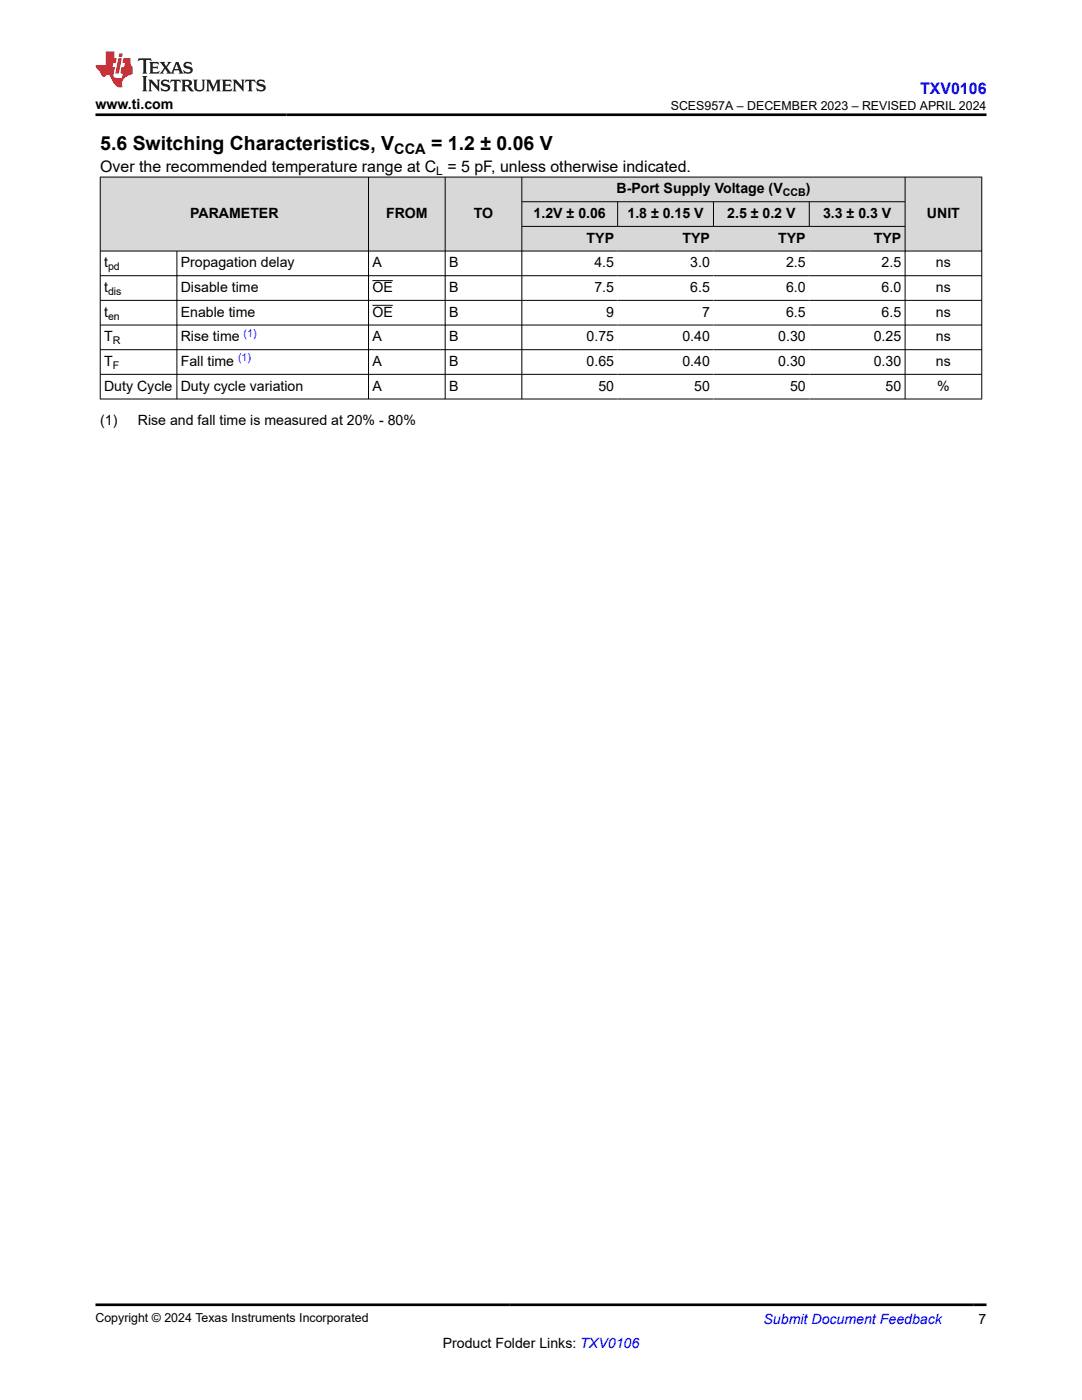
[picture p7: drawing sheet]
<svg xmlns="http://www.w3.org/2000/svg" width="216mm" height="279mm" viewBox="0 0 216 279" stroke-linecap="round" stroke-linejoin="round" font-family="sans-serif">
<g fill="#d8d8d8">
<path d="M20 35.3h175.9v5h-175.9z" fill-rule="evenodd"/>
<path d="M20.1 35.4h53.4v14.6h-53.4z" fill-rule="evenodd"/>
<path d="M73.6 35.4h15.2v14.6h-15.2z" fill-rule="evenodd"/>
<path d="M88.9 35.4h15.2v14.6h-15.2z" fill-rule="evenodd"/>
<path d="M104.2 35.4h76.3v4.8h-76.3z" fill-rule="evenodd"/>
<path d="M180.7 35.4h15.1v14.6h-15.1z" fill-rule="evenodd"/>
<path d="M104.2 40.3h19v4.8h-19z" fill-rule="evenodd"/>
<path d="M123.3 40.3h19v4.8h-19z" fill-rule="evenodd"/>
<path d="M142.4 40.3h19v4.8h-19z" fill-rule="evenodd"/>
<path d="M161.5 40.3h19v4.8h-19z" fill-rule="evenodd"/>
<path d="M104.2 45.2h19v4.8h-19z" fill-rule="evenodd"/>
<path d="M123.2 45.2h19.2v4.8h-19.2z" fill-rule="evenodd"/>
<path d="M142.4 45.2h19.1v4.8h-19.1z" fill-rule="evenodd"/>
<path d="M161.5 45.2h19v4.8h-19z" fill-rule="evenodd"/>
</g>
<g fill="none" stroke="#000" stroke-width=".2">
<path d="M19.9 35.3h176.1M20 35.3v44.4M73.5 35.3v44.4M88.8 35.3v44.4M104.1 35.3v44.4M180.6 35.3v44.4M195.9 35.3v44.4M19.9 50.1h176.1M19.9 55h176.1M19.9 59.9h176.1M35.3 50.1v29.6M74.3 56h4.1"/>
<path d="M104.1 40.3h76.6M104.1 45.2h76.6M123.2 40.3v4.9M142.4 40.3v4.9M161.5 40.3v4.9M19.9 64.9h176.1M19.9 69.8h176.1M19.9 74.7h176.1M19.9 79.6h176.1M74.3 60.9h4.1"/>
</g>
<path d="M27.7 11.6l-.2 .6 .5-.2h.6v.1v2.2l-.2 .4h1l-.2-.4v-2.2v-.1h.5l.5 .2-.1-.6zM29.8 12.4l.2 .3v1.6l-.2 .4h1.9l.1-.6a1.08 1.08 0 0 1-1.3 .2v-.7h.6l.4 .2v-.7l-.4 .2h-.6v-.5l.2-.2a1 1 0 0 1 1 .3l-.1-.5zM31.8 12.4l1 1.1-1 1.2h.9l-.2-.2 .4-.8 .5 .8-.2 .2h1.6l-.2-.2 .1-.5h1l.1 .5-.1 .2h.9l-.2-.4-.8-1.9h-.5l-1 2.1-.8-1.1 .9-1h-.8l.2 .2-.5 .6-.3-.6 .1-.2zM35.2 12.8l.4 1h-.8zM36.8 12.5a.65 .65 0 0 0-.2 .7 .65 .65 0 0 0 .6 .5l.7 .1 .1 .3a.79 .79 0 0 1-.7 .4 .79 .79 0 0 1-.7-.5l.1 .7 .2-.1a.93 .93 0 0 0 1.1 0 .93 .93 0 0 0 .4-.9 1.46 1.46 0 0 0-1.2-.6l-.1-.3a1.09 1.09 0 0 1 1.2 .2l-.2-.6-.1 .1-.6-.2zM28.4 15.2l.2 .4v2.2l-.2 .4h1l-.2-.4v-2.2l.2-.4zM29.6 15.9l.2 .4v1.5l-.2 .4h.8l-.3-.4v-1.3l1.7 1.8v-2l.2-.4h-.8l.2 .2 .1 1.1-1.2-1.3zM32.3 16a.65 .65 0 0 0-.2 .8 .65 .65 0 0 0 .7 .4l.6 .2 .1 .2a.79 .79 0 0 1-.7 .4 .79 .79 0 0 1-.7-.5l.1 .7 .2-.1a.93 .93 0 0 0 1.1 .1 .93 .93 0 0 0 .4-1 1.46 1.46 0 0 0-1.2-.5l-.1-.4a1.09 1.09 0 0 1 1.2 .2l-.2-.6-.1 .1-.6-.1zM34.1 15.9l-.1 .6a.63 .63 0 0 1 .7-.3l.1 1.6-.3 .4h1l-.2-.4v-1.6a.66 .66 0 0 1 .8 .3l-.1-.6zM36.2 15.9l.2 .4v1.5l-.2 .4h.9l-.2-.2v-.7h.5l.1 .2a.79 .79 0 0 0 1.2 .6l-1-.9a.61 .61 0 0 0 .6-.6 .61 .61 0 0 0-.5-.7zM36.9 16.2h.2a.47 .47 0 0 1 .5 .1 .47 .47 0 0 1 .1 .5l-.2 .1-.6 .1zM38.5 15.9l.2 .2a2.27 2.27 0 0 0 .4 2 1.04 1.04 0 0 0 1.7-.7v-1.3l.2-.2h-.8l.2 .4v1.1a.6 .6 0 0 1-.6 .6 .6 .6 0 0 1-.6-.6v-1.1l.3-.4zM41.1 15.9l.2 .4v1.5l-.2 .4h.7l-.2-.4v-1.4l.9 1.9 .8-1.9v1.4l-.2 .4h1l-.3-.4v-1.5l.3-.4h-.8l-.7 1.5-.7-1.5zM44.3 15.9l.2 .4v1.5l-.2 .4h1.9l.1-.6a1.09 1.09 0 0 1-1.3 .2v-.7h.6l.4 .2v-.6l-.4 .2h-.6v-.6l.2-.1a1.01 1.01 0 0 1 1 .3l-.1-.6zM46.4 15.9l.3 .4v1.5l-.3 .4h.8l-.2-.4v-1.3l1.6 1.8v-2l.2-.4h-.7l.2 .2v1.1l-1.2-1.3zM49 15.9l-.1 .6a.63 .63 0 0 1 .8-.3v1.6l-.3 .4h1l-.2-.4v-1.6a.66 .66 0 0 1 .8 .3l-.1-.6zM51.4 16a.65 .65 0 0 0-.2 .8 .65 .65 0 0 0 .6 .4l.6 .2 .2 .2a.79 .79 0 0 1-.8 .4 .79 .79 0 0 1-.6-.5l.1 .7 .2-.1a.93 .93 0 0 0 1 .1 .93 .93 0 0 0 .5-1 1.46 1.46 0 0 0-1.3-.5l-.1-.4a1.09 1.09 0 0 1 1.3 .2l-.2-.6-.2 .1-.5-.1z" fill="#231f20"/>
<path d="M21.1 10.3v2.7h-2.1l.1 .4 .9 1a.95 .95 0 0 0 .9 .9 .59 .59 0 0 1 .6-.4 .59 .59 0 0 1 .5 .3l.4 .8a1.59 1.59 0 0 0 2.1 1.4 1.61 1.61 0 0 1 1-2.3l1-.3-.1-1.5a1.59 1.59 0 0 1-.4-1.7h-1.4l-.2 .9h.5l-.1 .9h-.5l-.2 .9v.3l.4 .1-.2 .9h-.6a.73 .73 0 0 1-1.1-.7l.3-1.5h-.5l.2-.9h.5l.2-.9h-.5v-1.3zM23.6 11.6l-.6 3.1h.7l.6-3.1zM23.8 10.7l-.1 .6h.7l.1-.6z" fill="#ed1c24"/>
<path d="M19.1 22.9h177.8M19.1 260.4h177.8" fill="none" stroke="#000" stroke-width=".53"/>
<g font-size="3.9">
<text x="20" y="29.9">5.6 Switching Characteristics, V</text>
<text x="86" y="29.9">= 1.2 ± 0.06 V</text>
</g>
<text font-size="3.2" fill="#00f" x="183.6" y="18.7">TXV0106</text>
<text font-size="3.2" x="20" y="34.3">Over the recommended temperature range at C = 5 pF, unless otherwise indicated.</text>
<text font-size="2.9" x="78.7" y="30.7">CCA</text>
<g font-size="2.8">
<text x="19.1" y="21.8">www.ti.com</text>
<text x="123" y="38.6">B-Port Supply Voltage (V</text>
<text x="160.8" y="38.6">)</text>
<text x="37.9" y="43.5">PARAMETER</text>
<text x="77" y="43.5">FROM</text>
<text x="94.5" y="43.5">TO</text>
<text x="106.5" y="43.5">1.2V ± 0.06</text>
<text x="125.2" y="43.5">1.8 ± 0.15 V</text>
<text x="145.1" y="43.5">2.5 ± 0.2 V</text>
<text x="164.2" y="43.5">3.3 ± 0.3 V</text>
<text x="185" y="43.5">UNIT</text>
<text x="20.8" y="53.4">t</text>
<text x="36.1" y="53.4">Propagation delay</text>
<text x="74.3" y="53.4">A</text>
<text x="89.6" y="53.4">B</text>
<text x="117.1" y="48.5">TYP</text>
<text x="118.6" y="53.4">4.5</text>
<text x="136.2" y="48.5">TYP</text>
<text x="137.7" y="53.4">3.0</text>
<text x="155.3" y="48.5">TYP</text>
<text x="156.9" y="53.4">2.5</text>
<text x="174.3" y="48.5">TYP</text>
<text x="175.9" y="53.4">2.5</text>
<text x="186.8" y="53.4">ns</text>
<text x="20.8" y="58.3">t</text>
<text x="36.1" y="58.3">Disable time</text>
<text x="74.3" y="58.3">OE</text>
<text x="89.6" y="58.3">B</text>
<text x="118.6" y="58.3">7.5</text>
<text x="137.7" y="58.3">6.5</text>
<text x="156.9" y="58.3">6.0</text>
<text x="175.9" y="58.3">6.0</text>
<text x="186.8" y="58.3">ns</text>
<text x="20.8" y="63.2">t</text>
<text x="36.1" y="63.2">Enable time</text>
<text x="74.3" y="63.2">OE</text>
<text x="89.6" y="63.2">B</text>
<text x="121" y="63.2">9</text>
<text x="140.1" y="63.2">7</text>
<text x="156.9" y="63.2">6.5</text>
<text x="175.9" y="63.2">6.5</text>
<text x="186.8" y="63.2">ns</text>
<text x="20.8" y="68.1">T</text>
<text x="36.1" y="68.1">Rise time</text>
<text x="74.3" y="68.1">A</text>
<text x="89.6" y="68.1">B</text>
<text x="117" y="68.1">0.75</text>
<text x="136.2" y="68.1">0.40</text>
<text x="155.3" y="68.1">0.30</text>
<text x="174.3" y="68.1">0.25</text>
<text x="186.8" y="68.1">ns</text>
<text x="20.8" y="73.1">T</text>
<text x="20.8" y="78">Duty Cycle</text>
<text x="36.1" y="73.1">Fall time</text>
<text x="36.1" y="78">Duty cycle variation</text>
<text x="74.3" y="73.1">A</text>
<text x="74.3" y="78">A</text>
<text x="89.6" y="73.1">B</text>
<text x="89.6" y="78">B</text>
<text x="117" y="73.1">0.65</text>
<text x="119.4" y="78">50</text>
<text x="136.2" y="73.1">0.40</text>
<text x="138.5" y="78">50</text>
<text x="155.3" y="73.1">0.30</text>
<text x="157.6" y="78">50</text>
<text x="174.3" y="73.1">0.30</text>
<text x="176.7" y="78">50</text>
<text x="186.8" y="73.1">ns</text>
<text x="187" y="78">%</text>
<text x="20" y="84.8">(1)</text>
<text x="27.5" y="84.8">Rise and fall time is measured at 20% - 80%</text>
<text x="88.3" y="269">Product Folder Links: TXV0106</text>
<text x="195.3" y="264.2">7</text>
</g>
<text font-size="2.8" fill="#00f" x="152.4" y="264.2">Submit Document Feedback</text>
<g font-size="2.5">
<text x="133.8" y="21.9">SCES957A – DECEMBER 2023 – REVISED APRIL 2024</text>
<text x="19.1" y="263.9">Copyright © 2024 Texas Instruments Incorporated</text>
</g>
<text font-size="2.4" x="87.1" y="34.9">L</text>
<g font-size="2.1">
<text x="156.2" y="39.2">CCB</text>
<text x="21.6" y="53.9">pd</text>
<text x="21.6" y="58.9">dis</text>
<text x="21.6" y="63.8">en</text>
<text x="22.5" y="68.7">R</text>
<text x="22.5" y="73.6">F</text>
</g>
<g font-size="2.1" fill="#00f">
<text x="48.6" y="67.2">(1)</text>
<text x="47.5" y="72.1">(1)</text>
</g>
</svg>
